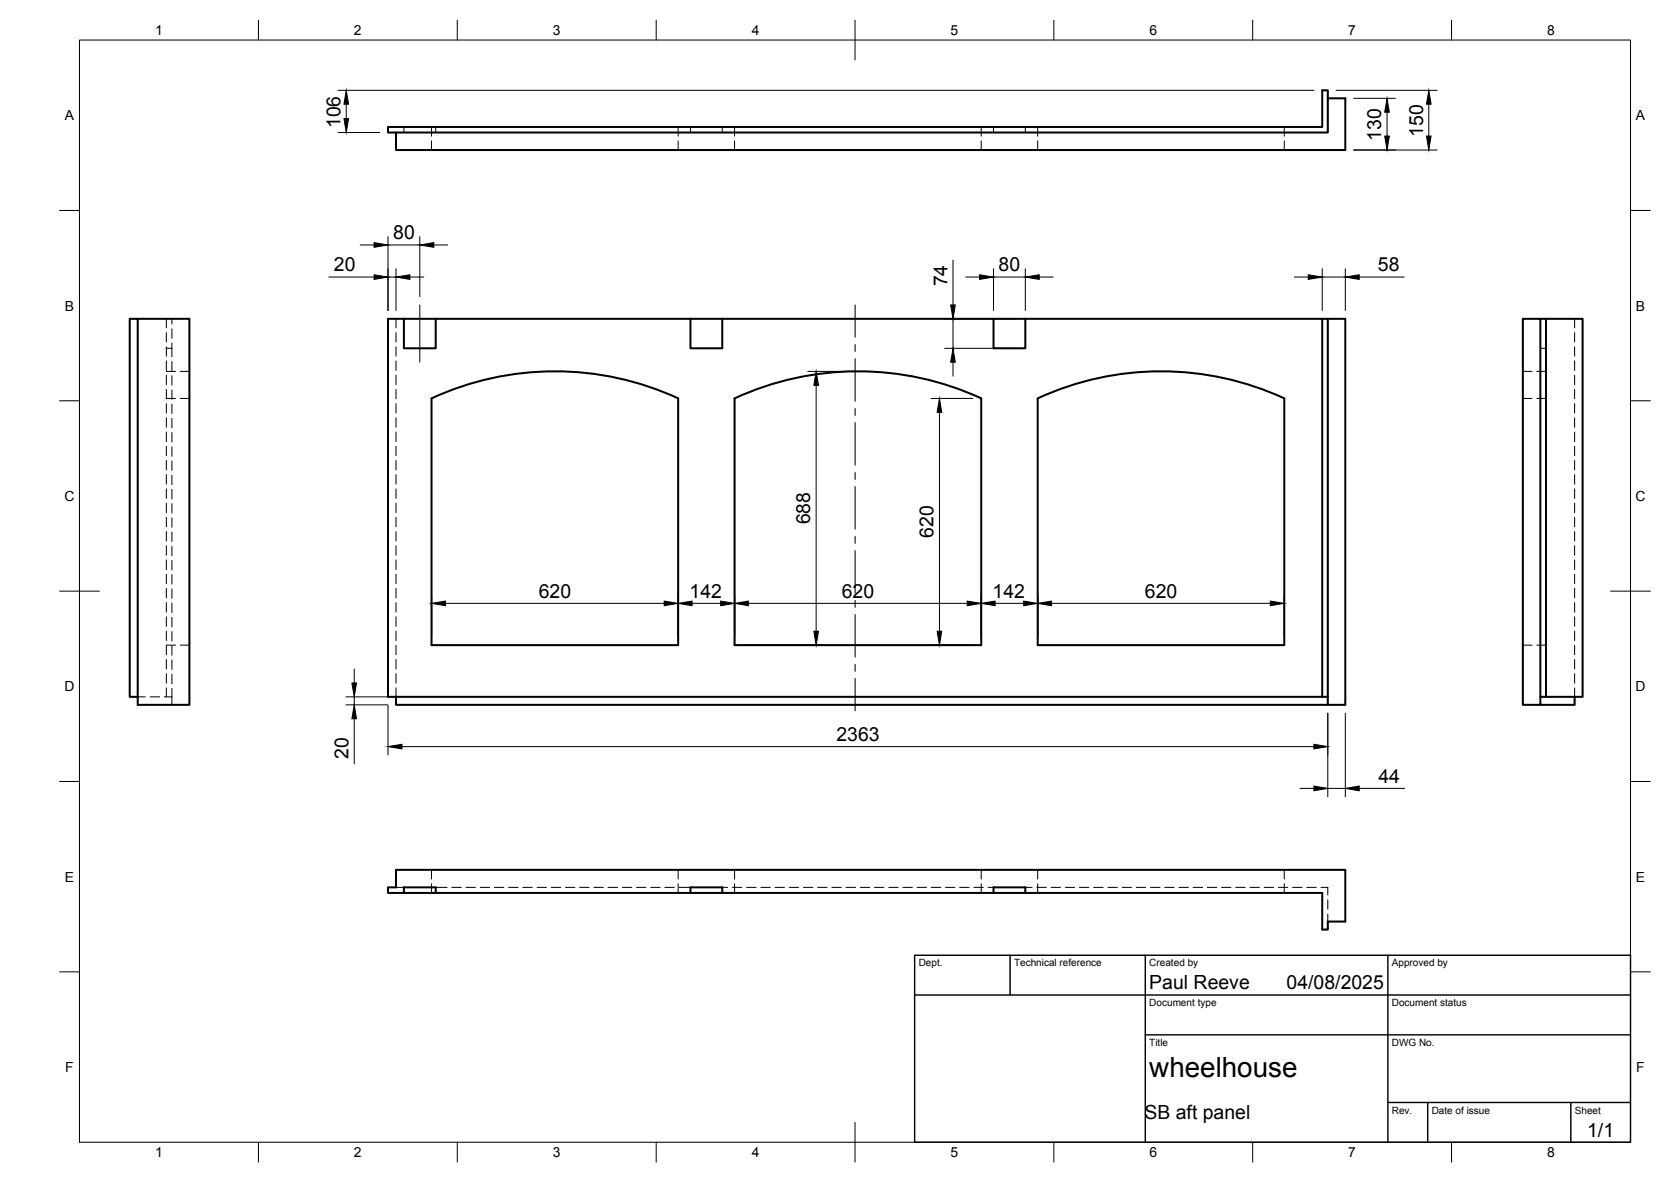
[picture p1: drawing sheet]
<svg xmlns="http://www.w3.org/2000/svg" width="420mm" height="297mm" viewBox="0 0 420 297" stroke-linecap="round" stroke-linejoin="round" font-family="sans-serif">
<!-- layer: Visible -->
<g fill="none" stroke="#000" stroke-width=".51">
<path d="M333.9 24.7v-2h-1.4v9.2h-234.9v1.4h236.3v-8.6h4.4v13h-238.7v-4.4M34.6 80.1h13v97h-13v-97h-2v95h2M101.6 80.1v7.4h8v-7.4M173.6 80.1v7.4h8v-7.4M249.8 80.1v7.4h8v-7.4M332.5 80.1h1.4v95h-1.4M332.5 80.1h-234.9v95h234.9M332.5 80.1v95M333.9 80.1h4.4v97h-4.4M387.3 80.1h1.4v95h-1.4zM387.3 80.1h-4.4v97h4.4M388.7 80.1h9.2v95h-9.2"/>
<path d="M108.5 100.1a74.1 74.1 0 0 1 62 0v62h-62zM184.7 100.1a74.1 74.1 0 0 1 62 0v62h-62zM260.9 100.1a74.1 74.1 0 0 1 62 0v62h-62zM99.6 175.1v2h234.3M333.9 175.1v2M387.3 175.1v2h8.6v-2M101.6 223h8v1.4h-8zM101.6 224.4h-4v-1.4h2v-4.4h238.7v13h-4.4v2h-1.4v-9.2h-74.7M109.6 224.4h64M173.6 223h8v1.4h-8zM181.6 224.4h68.2M249.8 223h8v1.4h-8z"/>
</g>
<!-- layer: Hidden -->
<g fill="none" stroke="#000" stroke-width=".25">
<path d="M101.6 31.9v1.4M108.5 31.9v2.3M108.5 35.4v2.3M109.6 31.9v1.4M170.5 31.9v2.3M170.5 35.4v2.3M173.6 31.9v1.4M181.6 31.9v1.4M184.7 31.9v2.3M184.7 35.4v2.3M246.7 31.9v2.3M246.7 35.4v2.3"/>
<path d="M249.8 31.9v1.4M257.8 31.9v1.4M260.9 31.9v2.3M260.9 35.4v2.3M322.9 31.9v2.3M322.9 35.4v2.3M41.8 80.1v2.3M41.8 83.6v2.3M41.8 87.2v2.3M41.8 90.7v2.4M41.8 94.3v2.4M41.8 97.9v2.3"/>
<path d="M41.8 93.3h2.3M43.2 86.2v1.3h-1.4M43.2 80.1v1.3M43.2 82.6v2.4M43.2 87.5v2.1M43.2 90.8v2.4M43.2 94.4v2.4M43.2 98v2.4M45.3 93.3h2.3M99.6 80.1v2.3M99.6 83.6v2.3M99.6 87.2v2.3"/>
<path d="M99.6 90.7v2.4M99.6 94.3v2.4M99.6 97.9v2.3M382.9 93.3h2.3M386.4 93.3h2.3M387.3 87.5h1.4M395.9 80.1v2.3M395.9 83.6v2.3M395.9 87.2v2.3M395.9 90.7v2.4M395.9 94.3v2.4M395.9 97.9v2.3"/>
<path d="M41.8 101.4v2.4M41.8 105v2.4M41.8 108.6v2.4M41.8 112.1v2.4M41.8 115.7v2.4M41.8 119.3v2.4M41.8 100.1h2.3M43.2 101.6v2.3M43.2 105.1v2.4M43.2 108.7v2.4M43.2 112.3v2.4M43.2 115.9v2.3"/>
<path d="M43.2 119.4v2.4M45.3 100.1h2.3M99.6 101.4v2.4M99.6 105v2.4M99.6 108.6v2.4M99.6 112.1v2.4M99.6 115.7v2.4M99.6 119.3v2.4M382.9 100.1h2.3M386.4 100.1h2.3M395.9 101.4v2.4M395.9 105v2.4"/>
<path d="M395.9 108.6v2.4M395.9 112.1v2.4M395.9 115.7v2.4M395.9 119.3v2.4M41.8 122.9v2.4M41.8 126.4v2.4M41.8 130v2.4M41.8 133.6v2.4M41.8 137.1v2.4M43.2 123v2.4M43.2 126.6v2.4M43.2 130.1v2.4"/>
<path d="M43.2 133.7v2.4M43.2 137.3v2.4M99.6 122.9v2.4M99.6 126.4v2.4M99.6 130v2.4M99.6 133.6v2.4M99.6 137.1v2.4M395.9 122.9v2.4M395.9 126.4v2.4M395.9 130v2.4M395.9 133.6v2.4M395.9 137.1v2.4"/>
<path d="M41.8 140.7v2.4M41.8 144.3v2.4M41.8 147.9v2.3M41.8 151.4v2.4M41.8 155v2.4M41.8 158.6v2.4M43.2 140.9v2.3M43.2 144.4v2.4M43.2 148v2.4M43.2 151.6v2.4M43.2 155.1v2.4M43.2 158.7v2.4"/>
<path d="M99.6 140.7v2.4M99.6 144.3v2.4M99.6 147.9v2.3M99.6 151.4v2.4M99.6 155v2.4M99.6 158.6v2.4M395.9 140.7v2.4M395.9 144.3v2.4M395.9 147.9v2.3M395.9 151.4v2.4M395.9 155v2.4M395.9 158.6v2.4"/>
<path d="M34.6 175.1h1.9M37.7 175.1h2.4M41.3 175.1h1.9v2M41.8 162.2v2.3M41.8 165.7v2.4M41.8 169.3v2.4M41.8 172.9v2.2M41.8 162.1h2.3M43.2 162.3v2.4M43.2 165.8v2.4M43.2 169.4v2.4M43.2 173v2.1"/>
<path d="M45.3 162.1h2.3M99.6 162.2v2.3M99.6 165.7v2.4M99.6 169.3v2.4M99.6 172.9v2.2M382.9 162.1h2.3M386.4 162.1h2.3M395.9 162.2v2.3M395.9 165.7v2.4M395.9 169.3v2.4M395.9 172.9v2.2M108.5 218.6v2.3"/>
<path d="M170.5 218.6v2.3M184.7 218.6v2.3M246.7 218.6v2.3M260.9 218.6v2.3M322.9 218.6v2.3M99.6 223h2M108.5 222.1v2.3M109.6 223h2.8M113.6 223h2.4M117.2 223h2.3M120.8 223h2.3M124.3 223h2.4"/>
<path d="M127.9 223h2.4M131.5 223h2.3M135 223h2.4M138.6 223h2.4M142.2 223h2.4M145.8 223h2.3M149.3 223h2.4M152.9 223h2.4M156.5 223h2.4M160 223h2.4M163.6 223h2.4M167.2 223h2.4"/>
<path d="M170.5 222.1v2.3M170.8 223h2.8M181.6 223h1.4M184.1 223h2.4M184.7 222.1v2.3M187.7 223h2.4M191.3 223h2.4M194.9 223h2.4M198.4 223h2.4M202 223h2.4M205.6 223h2.4M209.2 223h2.3"/>
<path d="M212.7 223h2.4M216.3 223h2.4M219.9 223h2.3M223.5 223h2.3M227 223h2.4M230.6 223h2.4M234.2 223h2.3M237.7 223h2.4M241.3 223h2.4M244.9 223h2.4M246.7 222.1v2.3M248.5 223h1.3"/>
<path d="M257.8 223h1.7M260.7 223h2.4M260.9 222.1v2.3M264.3 223h2.4M267.9 223h2.3M271.4 223h2.4M275 223h2.4M278.6 223h2.3M282.2 223h2.3M285.7 223h2.4M289.3 223h2.4M292.9 223h2.3"/>
<path d="M296.4 223h2.4M300 223h2.4M303.6 223h2.4M307.1 223h2.4M310.7 223h2.4M314.3 223h2.4M317.9 223h2.4M321.4 223h2.4M322.9 222.1v2.3M325 223h2.4M328.6 223h2.4M332.1 223h1.8v1.9"/>
<path d="M333.9 226.1v2.4M333.9 229.7v1.9"/>
</g>
<!-- layer: BORDER -->
<g fill="none" stroke="#000" stroke-width=".25">
<path d="M20 10.1h390v276.9h-390zM65 5.1v5M115 5.1v5M165 5.1v5M215 5.1v10M265 5.1v5M315 5.1v5M365 5.1v5M15 52.9h5M410 52.9h5M15 100.7h5M410 100.7h5"/>
<path d="M15 148.6h10M405 148.6h10M15 196.4h5M410 196.4h5M15 244.2h5M410 244.2h5M65 287v5M115 287v5M165 287v5M215 282.1v9.9M265 287v5M315 287v5"/>
<path d="M365 287v5"/>
</g>
<!-- layer: TITLEBLOCK -->
<path d="M230 240.1h180v46.9h-180zM230 250h180M254 240.1v9.9M288 240.1v46.9M349 240.1v46.9M288 260.1h122M349 277.1h61M359 277.1v9.9M395 277.1v9.9" fill="none" stroke="#000" stroke-width=".36"/>
<!-- layer: FD_Dimensions -->
<g fill="none" stroke="#000" stroke-width=".25">
<path d="M85 22.7h245.4M85 33.3h10.5M87.1 26.2v3.6M336 22.7h25.4M340.4 24.7h10.5M340.4 37.7h21M348.8 28.2v6M359.3 26.2v8M97.6 59.5v18.5M105.6 59.5v15M82.7 69.6h11.4M90.6 61.6h3.5"/>
<path d="M97.6 69.6h2M97.6 61.6h8M99.6 67.5v10.5M103.1 69.6h3.5M109.1 61.6h3.5M239.6 65.4v11.2M242.8 69.6h3.5M249.8 69.6h8M249.8 67.5v10.5M257.8 67.5v10.5M261.3 69.6h3.5M325.5 69.6h3.5"/>
<path d="M332.5 67.5v10.5M332.5 69.6h5.8M338.3 67.5v10.5M341.8 69.6h11.3M203.1 93.3h10.5M205.2 96.8v61.8M237.5 87.5h18.2M237.5 80.1h18.2M239.6 80.1v7.4M239.6 91v3.5M234.1 100.1h10.5M236.2 103.6v55"/>
<path d="M108.5 149.5v10.5M112 151.6h55M170.5 149.5v10.5M174 151.6h7.2M184.7 149.5v10.5M188.2 151.6h55M246.7 149.5v10.5M250.2 151.6h7.2M260.9 149.5v10.5M264.4 151.6h55M322.9 149.5v10.5M87 175.1h10.5"/>
<path d="M87 177.1h10.5M89.1 168.1v3.5M89.1 175.1v2M97.6 177.2v12.5M186.8 162.1h20.5M234.1 162.1h10.5M333.9 179.2v21M338.3 179.2v21M89.1 180.6v11.4M101.1 187.6h229.3M326.9 198.1h3.5M333.9 198.1h4.4"/>
<path d="M341.8 198.1h11.4"/>
</g>
<g fill="#000" stroke="#000" stroke-width=".25">
<path d="M86.5 29.8h1.2l-.6 3.5zM87.1 22.7l.6 3.5h-1.2zM348.8 24.7l.5 3.5h-1.1zM348.2 34.2h1.1l-.5 3.5zM358.7 34.2h1.1l-.5 3.5zM359.3 22.7l.5 3.5h-1.1zM94.1 69.1l3.5 .5-3.5 .6zM94.1 61l3.5 .6-3.5 .6zM99.6 69.6l3.5-.5v1.1zM105.6 61.6l3.5-.6v1.2zM239 76.6h1.2l-.6 3.5zM246.3 69.1l3.5 .5-3.5 .6z"/>
<path d="M257.8 69.6l3.5-.5v1.1zM329 69.1l3.5 .5-3.5 .6zM338.3 69.6l3.5-.5v1.1zM205.2 93.3l.6 3.5h-1.2zM239.6 87.5l.6 3.5h-1.2zM236.2 100.1l.6 3.5h-1.2zM108.5 151.6l3.5-.5v1.1zM167 151.1l3.5 .5-3.5 .6zM170.5 151.6l3.5-.5v1.1zM181.2 151.1l3.5 .5-3.5 .6zM184.7 151.6l3.5-.5v1.1zM204.6 158.6h1.2l-.6 3.5z"/>
<path d="M235.6 158.6h1.2l-.6 3.5zM243.2 151.1l3.5 .5-3.5 .6zM246.7 151.6l3.5-.5v1.1zM257.4 151.1l3.5 .5-3.5 .6zM260.9 151.6l3.5-.5v1.1zM319.4 151.1l3.5 .5-3.5 .6zM88.5 171.6h1.1l-.5 3.5zM89.1 177.1l.5 3.5h-1.1zM97.6 187.6l3.5-.6v1.2zM330.4 187l3.5 .6-3.5 .6zM330.4 197.5l3.5 .6-3.5 .6zM338.3 198.1l3.5-.6v1.2z"/>
</g>
<!-- layer: Smart Centers -->
<g fill="none" stroke="#000" stroke-width=".25">
<path d="M105.6 76.6v14.4M215 76.6v8.2M215 86.6v1.7M215 90.1v10.7M215 102.6v1.8M215 106.2v10.7M215 118.7v1.8M215 122.3v10.7M215 134.8v1.8M215 138.4v10.7M215 150.8v1.8M215 154.4v10.7"/>
<path d="M215 166.9v1.8M215 170.5v8.1"/>
</g>
<text font-size="7" x="289" y="270.6">wheelhouse</text>
<g font-size="4.9">
<text x="85.6" y="32.2" transform="rotate(-90 85.6 32.2)">106</text>
<text x="347.3" y="35.4" transform="rotate(-90 347.3 35.4)">130</text>
<text x="357.8" y="34.4" transform="rotate(-90 357.8 34.4)">150</text>
<text x="98.9" y="60.1">80</text>
<text x="84" y="68.2">20</text>
<text x="238.2" y="72" transform="rotate(-90 238.2 72)">74</text>
<text x="251.1" y="68.2">80</text>
<text x="346.5" y="68.2">58</text>
<text x="203.8" y="131.8" transform="rotate(-90 203.8 131.8)">688</text>
<text x="234.8" y="135.2" transform="rotate(-90 234.8 135.2)">620</text>
<text x="135.5" y="150.2">620</text>
<text x="173.4" y="150.2">142</text>
<text x="211.7" y="150.2">620</text>
<text x="249.6" y="150.2">142</text>
<text x="287.9" y="150.2">620</text>
<text x="87.6" y="190.7" transform="rotate(-90 87.6 190.7)">20</text>
<text x="210.3" y="186.2">2363</text>
<text x="346.6" y="196.7">44</text>
<text x="289" y="248.5">Paul Reeve</text>
<text x="323.5" y="248.5">04/08/2025</text>
<text x="287.8" y="281.1">SB aft panel</text>
<text x="399.1" y="285.7">1/1</text>
</g>
<g font-size="3.5">
<text x="39" y="8.8">1</text>
<text x="89" y="8.8">2</text>
<text x="139" y="8.8">3</text>
<text x="189" y="8.8">4</text>
<text x="239" y="8.8">5</text>
<text x="289" y="8.8">6</text>
<text x="339" y="8.8">7</text>
<text x="389" y="8.8">8</text>
<text x="16.3" y="30.2">A</text>
<text x="411.3" y="30.2">A</text>
<text x="16.3" y="78">B</text>
<text x="411.3" y="78">B</text>
<text x="16.2" y="125.9">C</text>
<text x="411.2" y="125.9">C</text>
<text x="16.2" y="173.7">D</text>
<text x="411.2" y="173.7">D</text>
<text x="16.3" y="221.6">E</text>
<text x="411.3" y="221.6">E</text>
<text x="16.4" y="269.4">F</text>
<text x="411.4" y="269.4">F</text>
<text x="39" y="290.8">1</text>
<text x="89" y="290.8">2</text>
<text x="139" y="290.8">3</text>
<text x="189" y="290.8">4</text>
<text x="239" y="290.8">5</text>
<text x="289" y="290.8">6</text>
<text x="339" y="290.8">7</text>
<text x="389" y="290.8">8</text>
</g>
<g font-size="2.5">
<text x="231" y="242.9">Dept.</text>
<text x="255" y="242.9">Technical reference</text>
<text x="289" y="242.9">Created by</text>
<text x="350" y="242.9">Approved by</text>
<text x="289" y="252.8">Document type</text>
<text x="350" y="252.8">Document status</text>
<text x="289" y="262.9">Title</text>
<text x="350" y="262.9">DWG No.</text>
<text x="350" y="279.9">Rev.</text>
<text x="360" y="279.9">Date of issue</text>
<text x="396" y="279.9">Sheet</text>
</g>
</svg>
